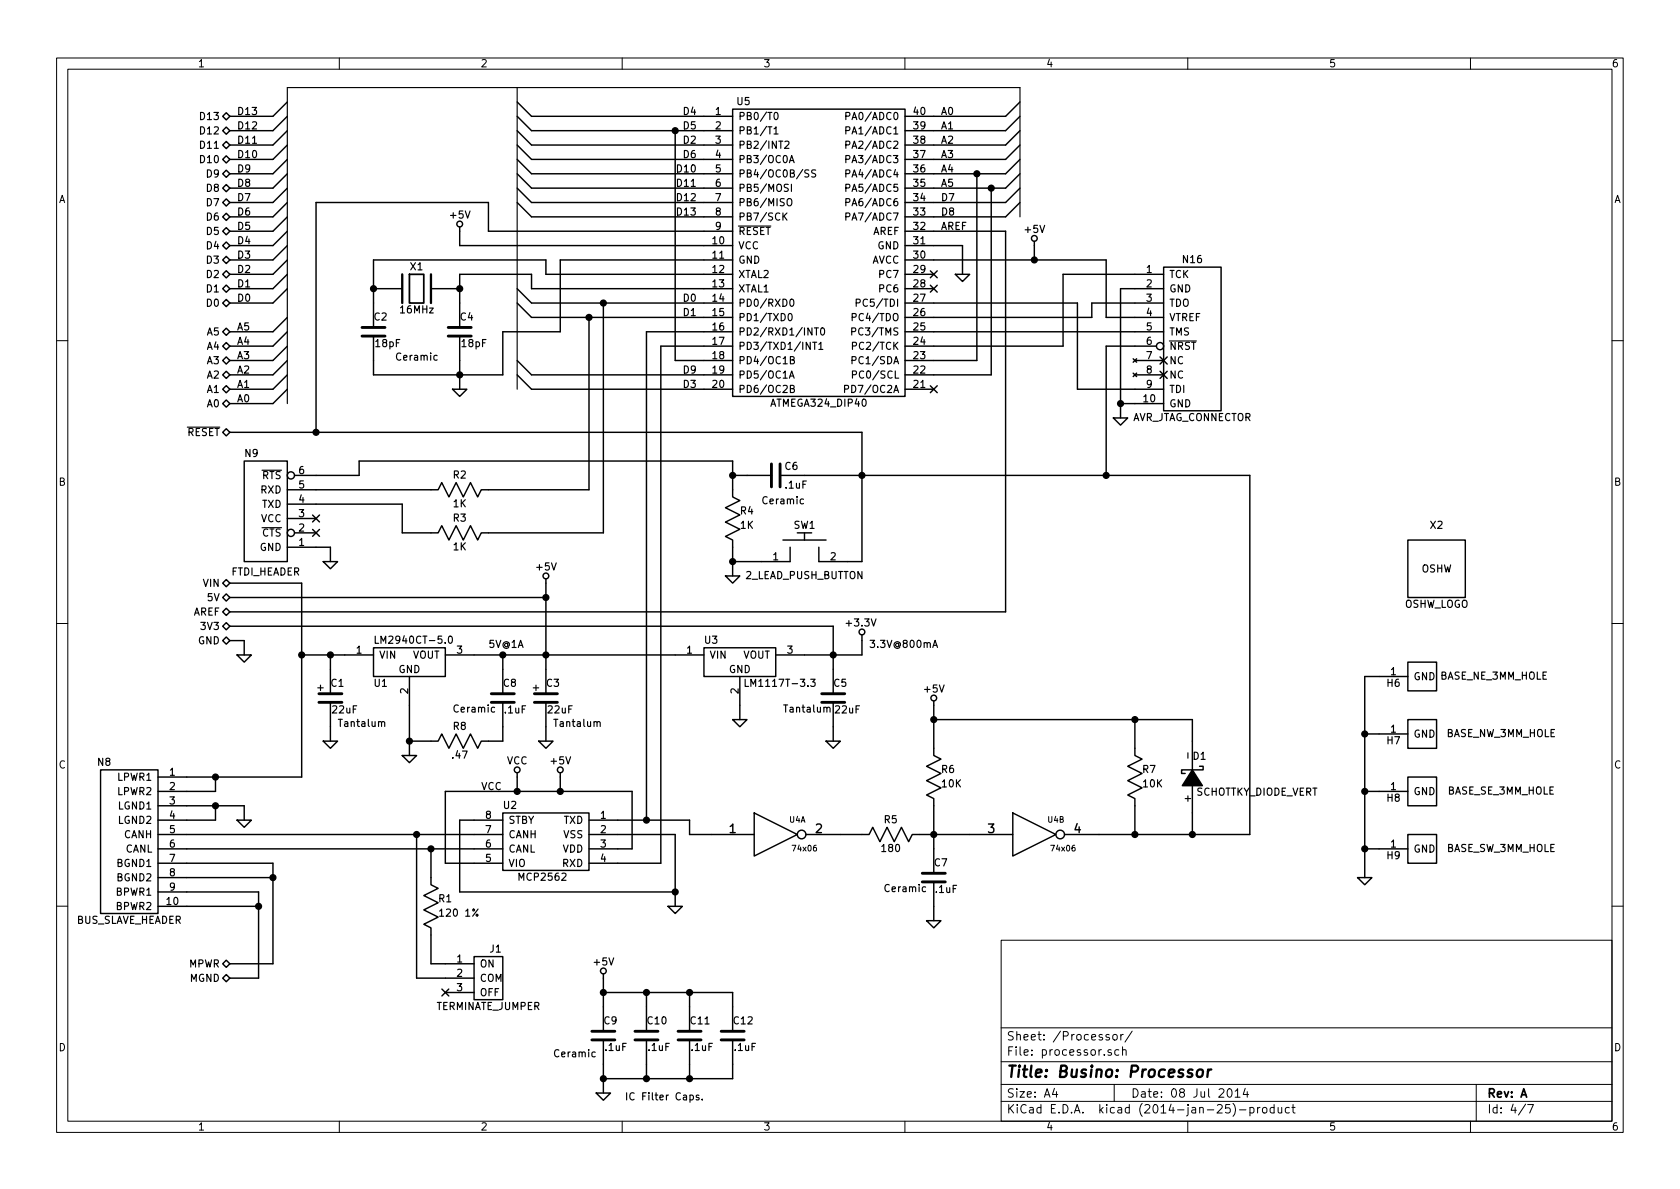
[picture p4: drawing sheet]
EESchema Schematic File Version 2
LIBS:busino
LIBS:power
LIBS:device
LIBS:transistors
LIBS:conn
LIBS:linear
LIBS:regul
LIBS:74xx
LIBS:cmos4000
LIBS:adc-dac
LIBS:memory
LIBS:xilinx
LIBS:special
LIBS:microcontrollers
LIBS:dsp
LIBS:microchip
LIBS:analog_switches
LIBS:motorola
LIBS:texas
LIBS:intel
LIBS:audio
LIBS:interface
LIBS:digital-audio
LIBS:philips
LIBS:display
LIBS:cypress
LIBS:siliconi
LIBS:opto
LIBS:atmel
LIBS:contrib
LIBS:valves
LIBS:busino-cache
EELAYER 24 0
EELAYER END
$Descr A4 11693 8268
encoding utf-8
Sheet 4 7
Title "Busino: Processor"
Date "08 Jul 2014"
Rev "A"
Comp ""
Comment1 ""
Comment2 ""
Comment3 ""
Comment4 ""
$EndDescr
Text HLabel 1600 800  0    50   BiDi ~ 0
D13
Text HLabel 1600 900  0    50   BiDi ~ 0
D12
Text HLabel 1600 1000 0    50   BiDi ~ 0
D11
Text HLabel 1600 1100 0    50   BiDi ~ 0
D10
Text HLabel 1600 1200 0    50   BiDi ~ 0
D9
Text HLabel 1600 1300 0    50   BiDi ~ 0
D8
Text HLabel 1600 1400 0    50   BiDi ~ 0
D7
Text HLabel 1600 1500 0    50   BiDi ~ 0
D6
Text HLabel 1600 1600 0    50   BiDi ~ 0
D5
Text HLabel 1600 1700 0    50   BiDi ~ 0
D4
Text HLabel 1600 1800 0    50   BiDi ~ 0
D3
Text HLabel 1600 1900 0    50   BiDi ~ 0
D2
Text HLabel 1600 2000 0    50   BiDi ~ 0
D1
Text HLabel 1600 2100 0    50   BiDi ~ 0
D0
Text HLabel 1600 2300 0    50   BiDi ~ 0
A5
Text HLabel 1600 2400 0    50   BiDi ~ 0
A4
Text HLabel 1600 2500 0    50   BiDi ~ 0
A3
Text HLabel 1600 2600 0    50   BiDi ~ 0
A2
Text HLabel 1600 2700 0    50   BiDi ~ 0
A1
Text HLabel 1600 2800 0    50   BiDi ~ 0
A0
Text HLabel 1600 3000 0    50   BiDi ~ 0
~RESET
Text HLabel 1600 4050 0    50   BiDi ~ 0
VIN
Text HLabel 1600 4150 0    50   BiDi ~ 0
5V
Text HLabel 1600 4250 0    50   BiDi ~ 0
AREF
Text HLabel 1600 4350 0    50   BiDi ~ 0
3V3
Text HLabel 1600 4450 0    50   BiDi ~ 0
GND
Text HLabel 1600 6700 0    50   BiDi ~ 0
MPWR
Text HLabel 1600 6800 0    50   BiDi ~ 0
MGND
Text Label 4850 2100 2    50   ~ 0
D0
Text Label 4850 2200 2    50   ~ 0
D1
Text Label 4850 2700 2    50   ~ 0
D3
Text Label 4850 1000 2    50   ~ 0
D2
Text Label 4850 800  2    50   ~ 0
D4
Text Label 4850 900  2    50   ~ 0
D5
Text Label 4850 1100 2    50   ~ 0
D6
Text Label 6550 1400 0    50   ~ 0
D7
Text Label 6550 1500 0    50   ~ 0
D8
Text Label 4850 2600 2    50   ~ 0
D9
Text Label 4850 1200 2    50   ~ 0
D10
Text Label 4850 1300 2    50   ~ 0
D11
Text Label 4850 1400 2    50   ~ 0
D12
Text Label 4850 1500 2    50   ~ 0
D13
Text Label 6550 800  0    50   ~ 0
A0
Text Label 6550 900  0    50   ~ 0
A1
Text Label 6550 1000 0    50   ~ 0
A2
Text Label 6550 1100 0    50   ~ 0
A3
Text Label 6550 1200 0    50   ~ 0
A4
Text Label 6550 1300 0    50   ~ 0
A5
Text Label 6550 1600 0    50   ~ 0
AREF
$Comp
L 74x06 U4
U 1 1
P 5400 5800
F 0 "U4" H 5550 5900 40  0000 C CNN
F 1 "74x06" H 5600 5700 40  0000 C CNN
F 2 "" H 5400 5800 60  0000 C CNN
F 3 "" H 5400 5800 60  0000 C CNN
	1    5400 5800
	1    0    0    -1  
$EndComp
$Comp
L 74x06 U4
U 2 1
P 7200 5800
F 0 "U4" H 7350 5900 40  0000 C CNN
F 1 "74x06" H 7400 5700 40  0000 C CNN
F 2 "" H 7200 5800 60  0000 C CNN
F 3 "" H 7200 5800 60  0000 C CNN
	2    7200 5800
	1    0    0    -1  
$EndComp
$Comp
L R_VERT R6
U 1 1
P 6500 5400
F 0 "R6" H 6550 5450 50  0000 L CNN
F 1 "10K" H 6550 5350 50  0000 L CNN
F 2 "" H 6500 5450 60  0000 C CNN
F 3 "" H 6500 5450 60  0000 C CNN
	1    6500 5400
	1    0    0    -1  
$EndComp
$Comp
L C_VERT C7
U 1 1
P 6500 6100
F 0 "C7" H 6500 6200 50  0000 L CNN
F 1 ".1uF" H 6506 6015 50  0000 L CNN
F 2 "" H 6538 5950 30  0000 C CNN
F 3 "" H 6500 6100 60  0000 C CNN
	1    6500 6100
	1    0    0    -1  
$EndComp
$Comp
L R_HORIZ R5
U 1 1
P 6200 5800
F 0 "R5" H 6200 5900 50  0000 C CNN
F 1 "180" H 6200 5700 50  0000 C CNN
F 2 "" H 6225 5800 60  0000 C CNN
F 3 "" H 6225 5800 60  0000 C CNN
	1    6200 5800
	1    0    0    -1  
$EndComp
$Comp
L R_HORIZ R2
U 1 1
P 3200 3400
F 0 "R2" H 3200 3500 50  0000 C CNN
F 1 "1K" H 3200 3300 50  0000 C CNN
F 2 "" H 3225 3400 60  0000 C CNN
F 3 "" H 3225 3400 60  0000 C CNN
	1    3200 3400
	1    0    0    -1  
$EndComp
$Comp
L R_HORIZ R3
U 1 1
P 3200 3700
F 0 "R3" H 3200 3800 50  0000 C CNN
F 1 "1K" H 3200 3600 50  0000 C CNN
F 2 "" H 3225 3700 60  0000 C CNN
F 3 "" H 3225 3700 60  0000 C CNN
	1    3200 3700
	1    0    0    -1  
$EndComp
$Comp
L R_VERT R7
U 1 1
P 7900 5400
F 0 "R7" H 7950 5450 50  0000 L CNN
F 1 "10K" H 7950 5350 50  0000 L CNN
F 2 "" H 7900 5450 60  0000 C CNN
F 3 "" H 7900 5450 60  0000 C CNN
	1    7900 5400
	1    0    0    -1  
$EndComp
$Comp
L TERMINATE_JUMPER J1
U 1 1
P 3400 6800
F 0 "J1" H 3350 7000 50  0000 C CNN
F 1 "TERMINATE_JUMPER" H 3400 6600 50  0000 C CNN
F 2 "" H 3400 6800 60  0000 C CNN
F 3 "" H 3400 6800 60  0000 C CNN
	1    3400 6800
	-1   0    0    -1  
$EndComp
$Comp
L R_VERT R1
U 1 1
P 3000 6300
F 0 "R1" H 3050 6350 50  0000 L CNN
F 1 "120 1%" H 3050 6250 50  0000 L CNN
F 2 "" H 3000 6350 60  0000 C CNN
F 3 "" H 3000 6350 60  0000 C CNN
	1    3000 6300
	1    0    0    -1  
$EndComp
NoConn ~ 2200 3600
NoConn ~ 2200 3700
NoConn ~ 3100 6900
$Comp
L 3MM_HOLE H6
U 1 1
P 9900 4700
F 0 "H6" H 9700 4650 50  0000 C CNN
F 1 "BASE_NE_3MM_HOLE" H 10400 4700 50  0000 C CNN
F 2 "" H 9900 4700 60  0000 C CNN
F 3 "" H 9900 4700 60  0000 C CNN
	1    9900 4700
	1    0    0    -1  
$EndComp
$Comp
L 3MM_HOLE H7
U 1 1
P 9900 5100
F 0 "H7" H 9700 5050 50  0000 C CNN
F 1 "BASE_NW_3MM_HOLE" H 10450 5100 50  0000 C CNN
F 2 "" H 9900 5100 60  0000 C CNN
F 3 "" H 9900 5100 60  0000 C CNN
	1    9900 5100
	1    0    0    -1  
$EndComp
$Comp
L 3MM_HOLE H8
U 1 1
P 9900 5500
F 0 "H8" H 9700 5450 50  0000 C CNN
F 1 "BASE_SE_3MM_HOLE" H 10450 5500 50  0000 C CNN
F 2 "" H 9900 5500 60  0000 C CNN
F 3 "" H 9900 5500 60  0000 C CNN
	1    9900 5500
	1    0    0    -1  
$EndComp
$Comp
L 3MM_HOLE H9
U 1 1
P 9900 5900
F 0 "H9" H 9700 5850 50  0000 C CNN
F 1 "BASE_SW_3MM_HOLE" H 10450 5900 50  0000 C CNN
F 2 "" H 9900 5900 60  0000 C CNN
F 3 "" H 9900 5900 60  0000 C CNN
	1    9900 5900
	1    0    0    -1  
$EndComp
Text Label 1650 2300 0    50   ~ 0
A5
Text Label 1650 2400 0    50   ~ 0
A4
Text Label 1650 2500 0    50   ~ 0
A3
Text Label 1650 2600 0    50   ~ 0
A2
Text Label 1650 2700 0    50   ~ 0
A1
Text Label 1650 2800 0    50   ~ 0
A0
Text Label 1650 800  0    50   ~ 0
D13
Text Label 1650 900  0    50   ~ 0
D12
Text Label 1650 1000 0    50   ~ 0
D11
Text Label 1650 1100 0    50   ~ 0
D10
Text Label 1650 1200 0    50   ~ 0
D9
Text Label 1650 1300 0    50   ~ 0
D8
Text Label 1650 1400 0    50   ~ 0
D7
Text Label 1650 1500 0    50   ~ 0
D6
Text Label 1650 1600 0    50   ~ 0
D5
Text Label 1650 1700 0    50   ~ 0
D4
Text Label 1650 1800 0    50   ~ 0
D3
Text Label 1650 1900 0    50   ~ 0
D2
Text Label 1650 2000 0    50   ~ 0
D1
Text Label 1650 2100 0    50   ~ 0
D0
Entry Wire Line
	1900 800  2000 700 
Entry Wire Line
	1900 2100 2000 2000
Entry Wire Line
	1900 2000 2000 1900
Entry Wire Line
	1900 1900 2000 1800
Entry Wire Line
	1900 1800 2000 1700
Entry Wire Line
	1900 1700 2000 1600
Entry Wire Line
	1900 1600 2000 1500
Entry Wire Line
	1900 1500 2000 1400
Entry Wire Line
	1900 1400 2000 1300
Entry Wire Line
	1900 1300 2000 1200
Entry Wire Line
	1900 1200 2000 1100
Entry Wire Line
	1900 1100 2000 1000
Entry Wire Line
	1900 1000 2000 900 
Entry Wire Line
	1900 900  2000 800 
Entry Wire Line
	1900 2300 2000 2200
Entry Wire Line
	1900 2800 2000 2700
Entry Wire Line
	1900 2700 2000 2600
Entry Wire Line
	1900 2600 2000 2500
Entry Wire Line
	1900 2500 2000 2400
Entry Wire Line
	1900 2400 2000 2300
Entry Wire Line
	7000 1200 7100 1100
Entry Wire Line
	7000 1100 7100 1000
Entry Wire Line
	7000 1000 7100 900 
Entry Wire Line
	7000 900  7100 800 
Entry Wire Line
	7000 800  7100 700 
Entry Wire Line
	7000 1300 7100 1200
Entry Wire Line
	7000 1400 7100 1300
Entry Wire Line
	7000 1500 7100 1400
Entry Wire Line
	3600 700  3700 800 
Entry Wire Line
	3600 800  3700 900 
Entry Wire Line
	3600 900  3700 1000
Entry Wire Line
	3600 1000 3700 1100
Entry Wire Line
	3600 1100 3700 1200
Entry Wire Line
	3600 1200 3700 1300
Entry Wire Line
	3600 1300 3700 1400
Entry Wire Line
	3600 1400 3700 1500
Entry Wire Line
	3600 2000 3700 2100
Entry Wire Line
	3600 2100 3700 2200
Entry Wire Line
	3600 2500 3700 2600
Entry Wire Line
	3600 2600 3700 2700
$Comp
L CRYSTAL X1
U 1 1
P 2900 2000
F 0 "X1" H 2900 2150 50  0000 C CNN
F 1 "16MHz" H 2900 1850 50  0000 C CNN
F 2 "" H 2900 2000 60  0000 C CNN
F 3 "" H 2900 2000 60  0000 C CNN
	1    2900 2000
	1    0    0    -1  
$EndComp
$Comp
L C_VERT C2
U 1 1
P 2600 2300
F 0 "C2" H 2600 2400 50  0000 L CNN
F 1 "18pF" H 2606 2215 50  0000 L CNN
F 2 "" H 2638 2150 30  0000 C CNN
F 3 "" H 2600 2300 60  0000 C CNN
	1    2600 2300
	1    0    0    -1  
$EndComp
$Comp
L C_VERT C4
U 1 1
P 3200 2300
F 0 "C4" H 3200 2400 50  0000 L CNN
F 1 "18pF" H 3206 2215 50  0000 L CNN
F 2 "" H 3238 2150 30  0000 C CNN
F 3 "" H 3200 2300 60  0000 C CNN
	1    3200 2300
	1    0    0    -1  
$EndComp
$Comp
L GND #PWR01
U 1 1
P 3200 2700
F 0 "#PWR01" H 3200 2700 30  0001 C CNN
F 1 "GND" H 3200 2630 30  0001 C CNN
F 2 "" H 3200 2700 60  0000 C CNN
F 3 "" H 3200 2700 60  0000 C CNN
	1    3200 2700
	1    0    0    -1  
$EndComp
$Comp
L GND #PWR02
U 1 1
P 4700 6300
F 0 "#PWR02" H 4700 6300 30  0001 C CNN
F 1 "GND" H 4700 6230 30  0001 C CNN
F 2 "" H 4700 6300 60  0000 C CNN
F 3 "" H 4700 6300 60  0000 C CNN
	1    4700 6300
	1    0    0    -1  
$EndComp
$Comp
L GND #PWR03
U 1 1
P 6500 6400
F 0 "#PWR03" H 6500 6400 30  0001 C CNN
F 1 "GND" H 6500 6330 30  0001 C CNN
F 2 "" H 6500 6400 60  0000 C CNN
F 3 "" H 6500 6400 60  0000 C CNN
	1    6500 6400
	1    0    0    -1  
$EndComp
$Comp
L GND #PWR04
U 1 1
P 2300 3900
F 0 "#PWR04" H 2300 3900 30  0001 C CNN
F 1 "GND" H 2300 3830 30  0001 C CNN
F 2 "" H 2300 3900 60  0000 C CNN
F 3 "" H 2300 3900 60  0000 C CNN
	1    2300 3900
	1    0    0    -1  
$EndComp
$Comp
L GND #PWR05
U 1 1
P 1700 5700
F 0 "#PWR05" H 1700 5700 30  0001 C CNN
F 1 "GND" H 1700 5630 30  0001 C CNN
F 2 "" H 1700 5700 60  0000 C CNN
F 3 "" H 1700 5700 60  0000 C CNN
	1    1700 5700
	1    0    0    -1  
$EndComp
$Comp
L GND #PWR06
U 1 1
P 1700 4550
F 0 "#PWR06" H 1700 4550 30  0001 C CNN
F 1 "GND" H 1700 4480 30  0001 C CNN
F 2 "" H 1700 4550 60  0000 C CNN
F 3 "" H 1700 4550 60  0000 C CNN
	1    1700 4550
	1    0    0    -1  
$EndComp
$Comp
L +5V #PWR07
U 1 1
P 3200 1600
F 0 "#PWR07" H 3200 1690 20  0001 C CNN
F 1 "+5V" H 3200 1710 50  0000 C CNN
F 2 "" H 3200 1600 60  0000 C CNN
F 3 "" H 3200 1600 60  0000 C CNN
	1    3200 1600
	1    0    0    -1  
$EndComp
$Comp
L +5V #PWR08
U 1 1
P 3900 5400
F 0 "#PWR08" H 3900 5490 20  0001 C CNN
F 1 "+5V" H 3900 5510 50  0000 C CNN
F 2 "" H 3900 5400 60  0000 C CNN
F 3 "" H 3900 5400 60  0000 C CNN
	1    3900 5400
	1    0    0    -1  
$EndComp
$Comp
L +5V #PWR09
U 1 1
P 6500 4900
F 0 "#PWR09" H 6500 4990 20  0001 C CNN
F 1 "+5V" H 6500 5010 50  0000 C CNN
F 2 "" H 6500 4900 60  0000 C CNN
F 3 "" H 6500 4900 60  0000 C CNN
	1    6500 4900
	1    0    0    -1  
$EndComp
$Comp
L GND #PWR010
U 1 1
P 6700 1900
F 0 "#PWR010" H 6700 1900 30  0001 C CNN
F 1 "GND" H 6700 1830 30  0001 C CNN
F 2 "" H 6700 1900 60  0000 C CNN
F 3 "" H 6700 1900 60  0000 C CNN
	1    6700 1900
	1    0    0    -1  
$EndComp
$Comp
L +5V #PWR011
U 1 1
P 7200 1700
F 0 "#PWR011" H 7200 1790 20  0001 C CNN
F 1 "+5V" H 7200 1810 50  0000 C CNN
F 2 "" H 7200 1700 60  0000 C CNN
F 3 "" H 7200 1700 60  0000 C CNN
	1    7200 1700
	1    0    0    -1  
$EndComp
$Comp
L R_VERT R4
U 1 1
P 5100 3600
F 0 "R4" H 5150 3650 50  0000 L CNN
F 1 "1K" H 5150 3550 50  0000 L CNN
F 2 "" H 5100 3650 60  0000 C CNN
F 3 "" H 5100 3650 60  0000 C CNN
	1    5100 3600
	1    0    0    -1  
$EndComp
$Comp
L GND #PWR012
U 1 1
P 5100 4000
F 0 "#PWR012" H 5100 4000 30  0001 C CNN
F 1 "GND" H 5100 3930 30  0001 C CNN
F 2 "" H 5100 4000 60  0000 C CNN
F 3 "" H 5100 4000 60  0000 C CNN
	1    5100 4000
	1    0    0    -1  
$EndComp
$Comp
L C_HORIZ C6
U 1 1
P 5400 3300
F 0 "C6" H 5460 3360 50  0000 L CNN
F 1 ".1uF" H 5460 3230 50  0000 L CNN
F 2 "" H 5438 3150 30  0000 C CNN
F 3 "" H 5400 3300 60  0000 C CNN
	1    5400 3300
	1    0    0    -1  
$EndComp
$Comp
L 2_LEAD_PUSH_BUTTON SW1
U 1 1
P 5600 3900
F 0 "SW1" H 5600 4150 50  0000 C CNN
F 1 "2_LEAD_PUSH_BUTTON" H 5600 3800 50  0000 C CNN
F 2 "" H 5600 3900 60  0000 C CNN
F 3 "" H 5600 3900 60  0000 C CNN
	1    5600 3900
	1    0    0    -1  
$EndComp
$Comp
L GND #PWR013
U 1 1
P 2850 5250
F 0 "#PWR013" H 2850 5250 30  0001 C CNN
F 1 "GND" H 2850 5180 30  0001 C CNN
F 2 "" H 2850 5250 60  0000 C CNN
F 3 "" H 2850 5250 60  0000 C CNN
	1    2850 5250
	1    0    0    -1  
$EndComp
$Comp
L C_VERT C1
U 1 1
P 2300 4850
F 0 "C1" H 2300 4950 50  0000 L CNN
F 1 "22uF" H 2306 4765 50  0000 L CNN
F 2 "" H 2338 4700 30  0000 C CNN
F 3 "" H 2300 4850 60  0000 C CNN
	1    2300 4850
	1    0    0    -1  
$EndComp
$Comp
L C_VERT C5
U 1 1
P 5800 4850
F 0 "C5" H 5800 4950 50  0000 L CNN
F 1 "22uF" H 5806 4765 50  0000 L CNN
F 2 "" H 5838 4700 30  0000 C CNN
F 3 "" H 5800 4850 60  0000 C CNN
	1    5800 4850
	1    0    0    -1  
$EndComp
$Comp
L GND #PWR014
U 1 1
P 2300 5150
F 0 "#PWR014" H 2300 5150 30  0001 C CNN
F 1 "GND" H 2300 5080 30  0001 C CNN
F 2 "" H 2300 5150 60  0000 C CNN
F 3 "" H 2300 5150 60  0000 C CNN
	1    2300 5150
	1    0    0    -1  
$EndComp
$Comp
L GND #PWR015
U 1 1
P 5150 5000
F 0 "#PWR015" H 5150 5000 30  0001 C CNN
F 1 "GND" H 5150 4930 30  0001 C CNN
F 2 "" H 5150 5000 60  0000 C CNN
F 3 "" H 5150 5000 60  0000 C CNN
	1    5150 5000
	1    0    0    -1  
$EndComp
$Comp
L GND #PWR016
U 1 1
P 5800 5150
F 0 "#PWR016" H 5800 5150 30  0001 C CNN
F 1 "GND" H 5800 5080 30  0001 C CNN
F 2 "" H 5800 5150 60  0000 C CNN
F 3 "" H 5800 5150 60  0000 C CNN
	1    5800 5150
	1    0    0    -1  
$EndComp
$Comp
L +5V #PWR017
U 1 1
P 3800 4050
F 0 "#PWR017" H 3800 4140 20  0001 C CNN
F 1 "+5V" H 3800 4160 50  0000 C CNN
F 2 "" H 3800 4050 60  0000 C CNN
F 3 "" H 3800 4050 60  0000 C CNN
	1    3800 4050
	1    0    0    -1  
$EndComp
$Comp
L +3.3V #PWR018
U 1 1
P 6000 4450
F 0 "#PWR018" H 6000 4410 30  0001 C CNN
F 1 "+3.3V" H 5990 4570 50  0000 C CNN
F 2 "" H 6000 4450 60  0000 C CNN
F 3 "" H 6000 4450 60  0000 C CNN
	1    6000 4450
	1    0    0    -1  
$EndComp
$Comp
L GND #PWR019
U 1 1
P 9500 6100
F 0 "#PWR019" H 9500 6100 30  0001 C CNN
F 1 "GND" H 9500 6030 30  0001 C CNN
F 2 "" H 9500 6100 60  0000 C CNN
F 3 "" H 9500 6100 60  0000 C CNN
	1    9500 6100
	1    0    0    -1  
$EndComp
$Comp
L SCHOTTKY_DIODE_VERT D1
U 1 1
P 8300 5400
F 0 "D1" H 8250 5250 50  0000 C CNN
F 1 "SCHOTTKY_DIODE_VERT" H 7850 5500 50  0000 C CNN
F 2 "" H 8300 5400 60  0000 C CNN
F 3 "" H 8300 5400 60  0000 C CNN
	1    8300 5400
	-1   0    0    1   
$EndComp
$Comp
L C_VERT C3
U 1 1
P 3800 4850
F 0 "C3" H 3800 4950 50  0000 L CNN
F 1 "22uF" H 3806 4765 50  0000 L CNN
F 2 "" H 3838 4700 30  0000 C CNN
F 3 "" H 3800 4850 60  0000 C CNN
	1    3800 4850
	1    0    0    -1  
$EndComp
$Comp
L GND #PWR020
U 1 1
P 3800 5150
F 0 "#PWR020" H 3800 5150 30  0001 C CNN
F 1 "GND" H 3800 5080 30  0001 C CNN
F 2 "" H 3800 5150 60  0000 C CNN
F 3 "" H 3800 5150 60  0000 C CNN
	1    3800 5150
	1    0    0    -1  
$EndComp
$Comp
L BUS_SLAVE_HEADER N8
U 1 1
P 900 5850
F 0 "N8" H 725 6400 50  0000 C CNN
F 1 "BUS_SLAVE_HEADER" H 900 5300 50  0000 C CNN
F 2 "" H 900 5850 60  0000 C CNN
F 3 "" H 900 5850 60  0000 C CNN
	1    900  5850
	1    0    0    -1  
$EndComp
$Comp
L MCP2562 U2
U 1 1
P 3800 5900
F 0 "U2" H 3550 6200 50  0000 C CNN
F 1 "MCP2562" H 3775 5700 50  0000 C CNN
F 2 "" H 3850 5900 60  0000 C CNN
F 3 "" H 3850 5900 60  0000 C CNN
	1    3800 5900
	1    0    0    -1  
$EndComp
NoConn ~ 6500 2000
NoConn ~ 6500 1900
$Comp
L VOLTAGE_REGULATOR U1
U 1 1
P 2850 4600
F 0 "U1" H 2650 4450 50  0000 C CNN
F 1 "LM2940CT-5.0" H 2600 4750 50  0000 L CNN
F 2 "" H 2850 4650 60  0000 C CNN
F 3 "" H 2850 4650 60  0000 C CNN
	1    2850 4600
	1    0    0    -1  
$EndComp
$Comp
L VOLTAGE_REGULATOR U3
U 1 1
P 5150 4600
F 0 "U3" H 4950 4750 50  0000 C CNN
F 1 "LM1117T-3.3" H 5175 4450 50  0000 L CNN
F 2 "" H 5150 4650 60  0000 C CNN
F 3 "" H 5150 4650 60  0000 C CNN
	1    5150 4600
	1    0    0    -1  
$EndComp
$Comp
L FTDI_HEADER N9
U 1 1
P 1850 3750
F 0 "N9" H 1750 4350 50  0000 C CNN
F 1 "FTDI_HEADER" H 1850 3525 50  0000 C CNN
F 2 "" H 1850 3750 60  0000 C CNN
F 3 "" H 1850 3750 60  0000 C CNN
	1    1850 3750
	1    0    0    -1  
$EndComp
$Comp
L ATMEGA324_DIP40 U5
U 1 1
P 5700 1750
F 0 "U5" H 5175 2800 50  0000 C CNN
F 1 "ATMEGA324_DIP40" H 5700 700 50  0000 C CNN
F 2 "" H 5700 1750 60  0000 C CNN
F 3 "" H 5700 1750 60  0000 C CNN
	1    5700 1750
	1    0    0    -1  
$EndComp
$Comp
L VCC #PWR021
U 1 1
P 3600 5400
F 0 "#PWR021" H 3600 5490 20  0001 C CNN
F 1 "VCC" H 3600 5510 50  0000 C CNN
F 2 "" H 3600 5400 60  0000 C CNN
F 3 "" H 3600 5400 60  0000 C CNN
	1    3600 5400
	1    0    0    -1  
$EndComp
Text Label 3350 5500 0    50   ~ 0
VCC
Wire Wire Line
	4900 800  3700 800 
Wire Wire Line
	3700 900  4900 900 
Wire Wire Line
	7000 1600 6500 1600
Wire Wire Line
	6900 2600 6900 1300
Connection ~ 6900 1300
Wire Wire Line
	6800 2500 6800 1200
Connection ~ 6800 1200
Wire Wire Line
	2100 5400 1300 5400
Wire Wire Line
	1500 5400 1500 5500
Wire Wire Line
	1500 5500 1300 5500
Wire Wire Line
	1300 6200 1800 6200
Wire Wire Line
	1800 6200 1800 6800
Wire Wire Line
	1800 6300 1300 6300
Wire Wire Line
	1300 5800 3300 5800
Wire Wire Line
	1300 5900 3300 5900
Wire Wire Line
	7650 5800 8700 5800
Wire Wire Line
	5850 5800 6000 5800
Wire Wire Line
	6400 5800 6750 5800
Wire Wire Line
	6500 5600 6500 5900
Connection ~ 6500 5800
Wire Wire Line
	4700 2500 4700 900 
Connection ~ 4700 900 
Wire Wire Line
	1300 6100 1900 6100
Wire Wire Line
	1900 6000 1900 6700
Wire Wire Line
	1900 6000 1300 6000
Wire Wire Line
	1300 5700 1500 5700
Wire Wire Line
	1500 5700 1500 5600
Wire Wire Line
	1300 5600 1700 5600
Connection ~ 2900 5800
Wire Wire Line
	3000 6100 3000 5900
Connection ~ 3000 5900
Wire Wire Line
	1600 2100 1900 2100
Wire Wire Line
	1600 2000 1900 2000
Wire Wire Line
	1600 1900 1900 1900
Wire Wire Line
	1600 1800 1900 1800
Wire Wire Line
	1600 1700 1900 1700
Wire Wire Line
	1600 1600 1900 1600
Wire Wire Line
	1600 1500 1900 1500
Wire Wire Line
	1600 1400 1900 1400
Wire Wire Line
	1600 1300 1900 1300
Wire Wire Line
	1600 1200 1900 1200
Wire Wire Line
	1600 1100 1900 1100
Wire Wire Line
	1600 1000 1900 1000
Wire Wire Line
	1600 900  1900 900 
Wire Wire Line
	1600 800  1900 800 
Wire Wire Line
	1600 2300 1900 2300
Wire Wire Line
	1600 2400 1900 2400
Wire Wire Line
	1600 2500 1900 2500
Wire Wire Line
	1600 2600 1900 2600
Wire Wire Line
	1600 2700 1900 2700
Wire Wire Line
	1600 2800 1900 2800
Wire Wire Line
	6500 1300 7000 1300
Wire Wire Line
	6500 1200 7000 1200
Wire Wire Line
	6500 1100 7000 1100
Wire Wire Line
	6500 1000 7000 1000
Wire Wire Line
	6500 900  7000 900 
Wire Wire Line
	6500 800  7000 800 
Wire Wire Line
	6500 2600 6900 2600
Wire Wire Line
	6500 2500 6800 2500
Wire Wire Line
	4900 2700 3700 2700
Wire Wire Line
	3700 2600 4900 2600
Wire Wire Line
	3700 2200 4900 2200
Wire Wire Line
	3700 2100 4900 2100
Wire Wire Line
	3700 1500 4900 1500
Wire Wire Line
	3700 1400 4900 1400
Wire Wire Line
	3700 1300 4900 1300
Wire Wire Line
	3700 1200 4900 1200
Wire Wire Line
	3700 1100 4900 1100
Wire Wire Line
	3700 1000 4900 1000
Wire Bus Line
	2000 600  2000 2800
Wire Bus Line
	7100 600  7100 1500
Wire Wire Line
	7000 1400 6500 1400
Wire Wire Line
	7000 1500 6500 1500
Wire Wire Line
	4900 1900 3800 1900
Wire Wire Line
	3800 1900 3800 1800
Wire Wire Line
	2600 1800 2600 2100
Wire Wire Line
	3200 1900 3200 2100
Wire Wire Line
	4900 2000 3700 2000
Wire Wire Line
	3700 2000 3700 1900
Wire Wire Line
	3700 1900 3200 1900
Connection ~ 3200 2000
Connection ~ 2600 2000
Wire Wire Line
	3800 1800 2600 1800
Wire Bus Line
	3600 600  3600 2700
Wire Bus Line
	2000 600  7100 600 
Wire Wire Line
	4900 1800 3900 1800
Wire Wire Line
	3900 1800 3900 2300
Wire Wire Line
	3900 2300 3500 2300
Wire Wire Line
	3500 2300 3500 2600
Wire Wire Line
	3500 2600 2600 2600
Wire Wire Line
	3200 2500 3200 2700
Connection ~ 3200 2600
Wire Wire Line
	4900 1700 3200 1700
Wire Wire Line
	3200 1700 3200 1600
Wire Wire Line
	1600 3000 6000 3000
Wire Wire Line
	2200 1400 3400 1400
Wire Wire Line
	3400 1400 3400 1600
Wire Wire Line
	3400 1600 4900 1600
Wire Wire Line
	4300 5700 4800 5700
Wire Wire Line
	4600 6000 4300 6000
Wire Wire Line
	4700 2500 4900 2500
Wire Wire Line
	4500 2300 4900 2300
Wire Wire Line
	4600 2400 4900 2400
Wire Wire Line
	4800 5800 4950 5800
Connection ~ 4500 5700
Connection ~ 7900 5800
Wire Wire Line
	7000 4250 7000 1600
Wire Wire Line
	6500 6300 6500 6400
Wire Wire Line
	2600 2600 2600 2500
Wire Wire Line
	4300 5800 4700 5800
Wire Wire Line
	4700 5800 4700 6300
Wire Wire Line
	6500 4900 6500 5200
Wire Wire Line
	7900 5200 7900 5000
Wire Wire Line
	6500 5000 8300 5000
Connection ~ 6500 5000
Wire Wire Line
	3300 6000 3100 6000
Wire Wire Line
	3100 6000 3100 5500
Wire Wire Line
	3100 5500 4400 5500
Wire Wire Line
	4400 5500 4400 5900
Wire Wire Line
	4400 5900 4300 5900
Wire Wire Line
	3900 5400 3900 5500
Connection ~ 3900 5500
Wire Wire Line
	2200 3800 2300 3800
Wire Wire Line
	2300 3800 2300 3900
Wire Wire Line
	3100 6700 3000 6700
Wire Wire Line
	3000 6700 3000 6500
Wire Wire Line
	3100 6800 2900 6800
Wire Wire Line
	2900 6800 2900 5800
Wire Wire Line
	1800 6800 1600 6800
Connection ~ 1800 6300
Wire Wire Line
	1900 6700 1600 6700
Connection ~ 1900 6100
Wire Wire Line
	3300 5700 3200 5700
Wire Wire Line
	3200 5700 3200 6200
Wire Wire Line
	3200 6200 4700 6200
Connection ~ 4700 6200
Wire Wire Line
	8700 5800 8700 3300
Wire Wire Line
	1700 5600 1700 5700
Connection ~ 1500 5600
Wire Wire Line
	2100 4050 2100 5400
Wire Wire Line
	2100 4050 1600 4050
Connection ~ 1500 5400
Wire Wire Line
	1600 4450 1700 4450
Wire Wire Line
	1700 4450 1700 4550
Wire Wire Line
	4600 2400 4600 6000
Wire Wire Line
	4500 2300 4500 5700
Wire Wire Line
	6500 1700 6700 1700
Wire Wire Line
	6700 1700 6700 1900
Wire Wire Line
	6500 1800 7700 1800
Wire Wire Line
	7200 1800 7200 1700
Wire Wire Line
	7900 5800 7900 5600
Wire Wire Line
	5100 3200 5100 3400
Wire Wire Line
	5100 3800 5100 4000
Wire Wire Line
	5100 3300 5200 3300
Wire Wire Line
	8700 3300 5600 3300
Wire Wire Line
	6000 3900 5900 3900
Wire Wire Line
	6000 3000 6000 3900
Connection ~ 6000 3300
Wire Wire Line
	5300 3900 5100 3900
Connection ~ 5100 3900
Wire Wire Line
	2200 3000 2200 1400
Connection ~ 2200 3000
Wire Wire Line
	8300 5800 8300 5650
Connection ~ 8300 5800
Wire Wire Line
	8300 5000 8300 5150
Connection ~ 7900 5000
Wire Wire Line
	2850 4900 2850 5250
Wire Wire Line
	2100 4550 2400 4550
Connection ~ 2100 4550
Wire Wire Line
	1600 4250 7000 4250
Wire Wire Line
	3800 4050 3800 4650
Wire Wire Line
	3800 4150 1600 4150
Connection ~ 3800 4550
Wire Wire Line
	6000 4550 6000 4450
Wire Wire Line
	5800 4350 5800 4650
Wire Wire Line
	5800 4350 1600 4350
Wire Wire Line
	2300 4650 2300 4550
Connection ~ 2300 4550
Wire Wire Line
	2300 5150 2300 5050
Wire Wire Line
	5150 5000 5150 4900
Wire Wire Line
	5800 5150 5800 5050
Connection ~ 3800 4150
Wire Wire Line
	9500 4700 9500 6100
Wire Wire Line
	9500 4700 9600 4700
Wire Wire Line
	9600 5100 9500 5100
Connection ~ 9500 5100
Wire Wire Line
	9600 5500 9500 5500
Connection ~ 9500 5500
Wire Wire Line
	9600 5900 9500 5900
Connection ~ 9500 5900
Wire Wire Line
	5600 4550 6000 4550
Connection ~ 5800 4550
Wire Wire Line
	3800 5150 3800 5050
Wire Wire Line
	3300 4550 4700 4550
Wire Wire Line
	3600 5500 3600 5400
Connection ~ 3600 5500
Wire Wire Line
	2200 3400 3000 3400
Wire Wire Line
	3400 3400 4100 3400
Wire Wire Line
	4100 3400 4100 2200
Connection ~ 4100 2200
Wire Wire Line
	2200 3500 2800 3500
Wire Wire Line
	2800 3500 2800 3700
Wire Wire Line
	2800 3700 3000 3700
Wire Wire Line
	3400 3700 4200 3700
Wire Wire Line
	4200 3700 4200 2100
Connection ~ 4200 2100
Wire Wire Line
	2200 3300 2500 3300
Wire Wire Line
	2500 3300 2500 3200
Wire Wire Line
	2500 3200 5100 3200
Connection ~ 5100 3300
$Comp
L C_VERT C8
U 1 1
P 3500 4850
F 0 "C8" H 3500 4950 50  0000 L CNN
F 1 ".1uF" H 3506 4765 50  0000 L CNN
F 2 "" H 3538 4700 30  0000 C CNN
F 3 "" H 3500 4850 60  0000 C CNN
	1    3500 4850
	1    0    0    -1  
$EndComp
$Comp
L R_HORIZ R8
U 1 1
P 3200 5150
F 0 "R8" H 3200 5250 50  0000 C CNN
F 1 ".47" H 3200 5050 50  0000 C CNN
F 2 "" H 3225 5150 60  0000 C CNN
F 3 "" H 3225 5150 60  0000 C CNN
	1    3200 5150
	1    0    0    -1  
$EndComp
Wire Wire Line
	3000 5150 2850 5150
Connection ~ 2850 5150
Wire Wire Line
	3400 5150 3500 5150
Wire Wire Line
	3500 5150 3500 5050
Wire Wire Line
	3500 4650 3500 4550
Connection ~ 3500 4550
Text Notes 3700 4800 0    50   ~ 0
+
Text Notes 3150 4950 0    50   ~ 0
Ceramic
Text Notes 3850 5050 0    50   ~ 0
Tantalum
Text Notes 2200 4800 0    50   ~ 0
+
Text Notes 2350 5050 0    50   ~ 0
Tantalum
Text Notes 5450 4950 0    50   ~ 0
Tantalum
Text Notes 3400 4500 0    50   ~ 0
5V@1A
Text Notes 6050 4500 0    50   ~ 0
3.3V@800mA
$Comp
L +5V #PWR022
U 1 1
P 4200 6800
F 0 "#PWR022" H 4200 6890 20  0001 C CNN
F 1 "+5V" H 4200 6910 50  0000 C CNN
F 2 "" H 4200 6800 60  0000 C CNN
F 3 "" H 4200 6800 60  0000 C CNN
	1    4200 6800
	1    0    0    -1  
$EndComp
$Comp
L C_VERT C9
U 1 1
P 4200 7200
F 0 "C9" H 4200 7300 50  0000 L CNN
F 1 ".1uF" H 4206 7115 50  0000 L CNN
F 2 "" H 4238 7050 30  0000 C CNN
F 3 "" H 4200 7200 60  0000 C CNN
	1    4200 7200
	1    0    0    -1  
$EndComp
$Comp
L C_VERT C10
U 1 1
P 4500 7200
F 0 "C10" H 4500 7300 50  0000 L CNN
F 1 ".1uF" H 4506 7115 50  0000 L CNN
F 2 "" H 4538 7050 30  0000 C CNN
F 3 "" H 4500 7200 60  0000 C CNN
	1    4500 7200
	1    0    0    -1  
$EndComp
$Comp
L C_VERT C11
U 1 1
P 4800 7200
F 0 "C11" H 4800 7300 50  0000 L CNN
F 1 ".1uF" H 4806 7115 50  0000 L CNN
F 2 "" H 4838 7050 30  0000 C CNN
F 3 "" H 4800 7200 60  0000 C CNN
	1    4800 7200
	1    0    0    -1  
$EndComp
$Comp
L C_VERT C12
U 1 1
P 5100 7200
F 0 "C12" H 5100 7300 50  0000 L CNN
F 1 ".1uF" H 5106 7115 50  0000 L CNN
F 2 "" H 5138 7050 30  0000 C CNN
F 3 "" H 5100 7200 60  0000 C CNN
	1    5100 7200
	1    0    0    -1  
$EndComp
Wire Wire Line
	4200 6800 4200 7000
Wire Wire Line
	4200 6900 5100 6900
Wire Wire Line
	5100 6900 5100 7000
Connection ~ 4200 6900
Wire Wire Line
	4500 7000 4500 6900
Connection ~ 4500 6900
Wire Wire Line
	4800 7000 4800 6900
Connection ~ 4800 6900
Wire Wire Line
	4200 7400 4200 7600
Wire Wire Line
	4200 7500 5100 7500
Wire Wire Line
	5100 7500 5100 7400
Connection ~ 4200 7500
Wire Wire Line
	4800 7500 4800 7400
Connection ~ 4800 7500
Wire Wire Line
	4500 7500 4500 7400
Connection ~ 4500 7500
$Comp
L GND #PWR023
U 1 1
P 4200 7600
F 0 "#PWR023" H 4200 7600 30  0001 C CNN
F 1 "GND" H 4200 7530 30  0001 C CNN
F 2 "" H 4200 7600 60  0000 C CNN
F 3 "" H 4200 7600 60  0000 C CNN
	1    4200 7600
	1    0    0    -1  
$EndComp
Text Notes 4350 7650 0    50   ~ 0
IC Filter Caps.
Text Notes 3850 7350 0    50   ~ 0
Ceramic
Text Notes 6150 6200 0    50   ~ 0
Ceramic
Text Notes 5300 3500 0    50   ~ 0
Ceramic
Text Notes 2750 2500 0    50   ~ 0
Ceramic
Wire Wire Line
	4800 5700 4800 5800
$Comp
L AVR_JTAG_CONNECTOR N16
U 1 1
P 8300 2350
F 0 "N16" H 8300 2900 50  0000 C CNN
F 1 "AVR_JTAG_CONNECTOR" H 8300 1800 50  0000 C CNN
F 2 "" H 8300 2350 50  0000 C CNN
F 3 "" H 8300 2350 50  0000 C CNN
	1    8300 2350
	1    0    0    -1  
$EndComp
NoConn ~ 6500 2700
Wire Wire Line
	7900 2400 7700 2400
Wire Wire Line
	7700 2400 7700 3300
Connection ~ 7700 3300
$Comp
L GND #PWR024
U 1 1
P 7800 2900
F 0 "#PWR024" H 7800 2900 30  0001 C CNN
F 1 "GND" H 7800 2830 30  0001 C CNN
F 2 "" H 7800 2900 60  0000 C CNN
F 3 "" H 7800 2900 60  0000 C CNN
	1    7800 2900
	1    0    0    -1  
$EndComp
Wire Wire Line
	7900 2800 7800 2800
Wire Wire Line
	7800 2000 7800 2900
Wire Wire Line
	7800 2000 7900 2000
Connection ~ 7800 2800
Wire Wire Line
	6500 2100 7500 2100
Wire Wire Line
	7500 2100 7500 2700
Wire Wire Line
	7500 2700 7900 2700
Wire Wire Line
	7900 2300 6500 2300
Wire Wire Line
	7900 2100 7600 2100
Wire Wire Line
	7600 2100 7600 2200
Wire Wire Line
	7600 2200 6500 2200
Wire Wire Line
	7900 2200 7700 2200
Wire Wire Line
	7700 2200 7700 1800
Connection ~ 7200 1800
Wire Wire Line
	6500 2400 7400 2400
Wire Wire Line
	7400 2400 7400 1900
Wire Wire Line
	7400 1900 7900 1900
$Comp
L OSHW_LOGO X2
U 1 1
P 10000 3950
F 0 "X2" H 10000 4250 50  0000 C CNN
F 1 "OSHW_LOGO" H 10000 3700 50  0000 C CNN
F 2 "" H 10000 3950 50  0000 C CNN
F 3 "" H 10000 3950 50  0000 C CNN
	1    10000 3950
	1    0    0    -1  
$EndComp
$EndSCHEMATC
